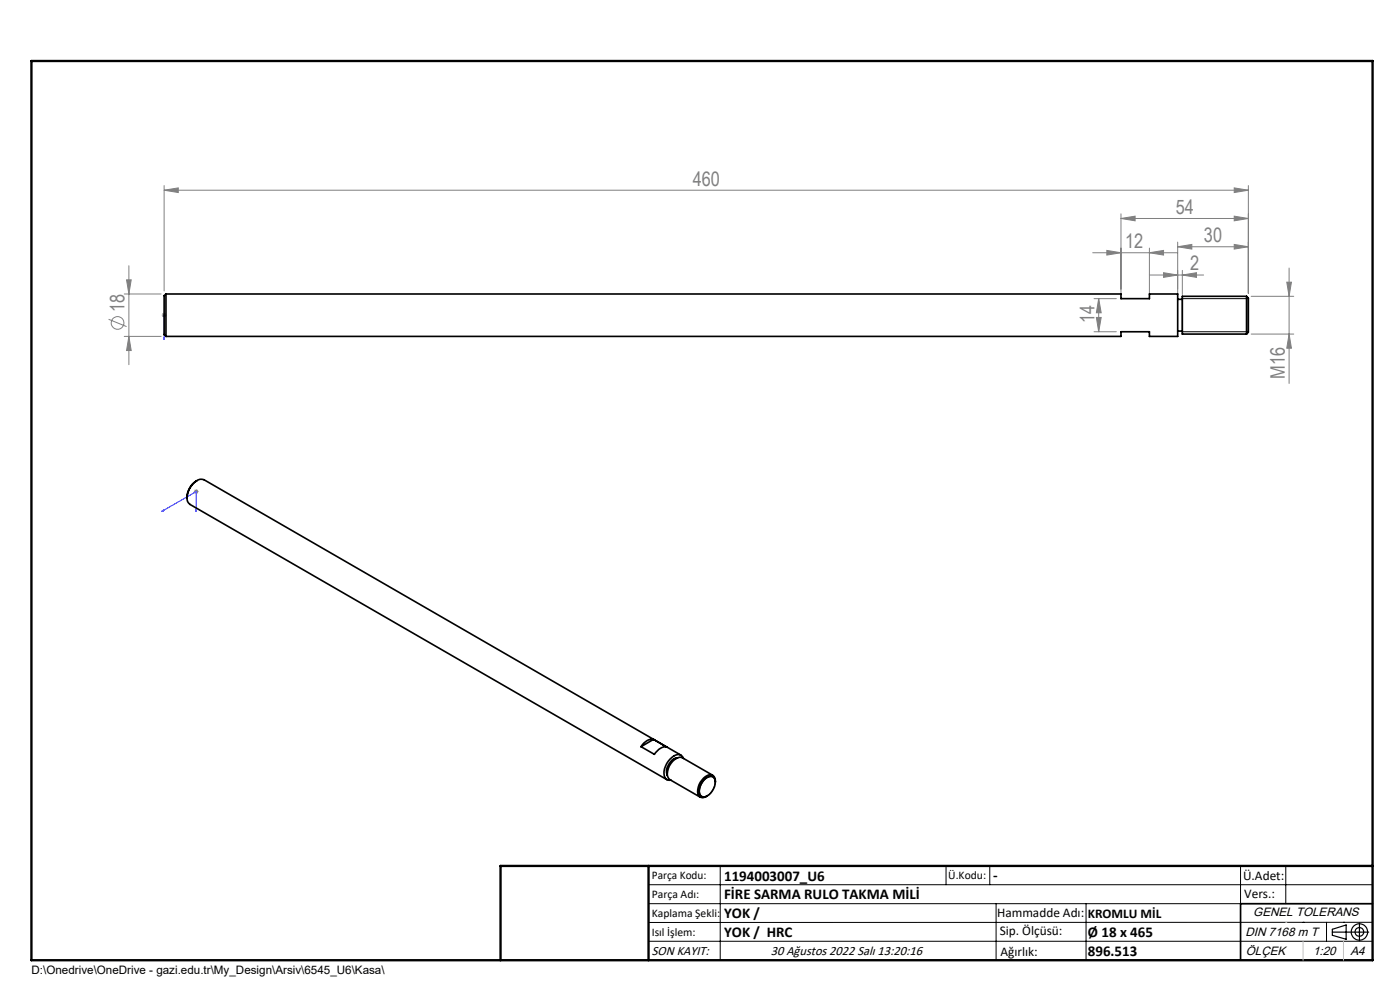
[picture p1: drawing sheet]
<svg xmlns="http://www.w3.org/2000/svg" width="297mm" height="210mm" viewBox="0 0 297 210" stroke-linecap="round" stroke-linejoin="round" font-family="sans-serif">
<g fill="none" stroke="#808080" stroke-width=".21">
<path d="M34.8 39.4v22.3M261.8 39.9l3 .4-3 .5zM264.8 39.4v22.8M26.8 59.4h1l-.5 3zM27.3 56.4v21M34.8 40.3l3-.4v.9zM34.8 40.3h230M231.8 53.6h18M234.8 53.1l3 .5-3 .5zM237.8 46.3l3-.4v.9zM237.8 45.4v17M237.8 46.3h27"/>
<path d="M243.8 53.6l3-.5v1zM243.8 52.6v9.8M243.8 58.3h11.5M246.8 57.8l3 .5-3 .5zM249.8 52.3l3-.5v1zM249.8 51.4v11.1M249.8 52.3h15M250.8 58.3l3-.5v1zM250.8 57.4v5.1M261.8 45.9l3 .4-3 .5zM261.8 51.8l3 .5-3 .5zM273 59.9h1l-.5 3z"/>
<path d="M273.5 56.9v24.4M23 67.7l3.8 1.6M26.4 71.4h7.8M26.4 62.4h7.8M27.3 71.4l.5 3h-1zM34.3 66.8h1M34.5 66.5l.7 .7M34.8 66.3v1M35.2 66.5l-.7 .7M232.1 63.4h4.7M232.1 70.4h4.7M232.6 67.3h1l-.5 3.1z"/>
<path d="M233.1 63.4v7M233.1 63.4l.5 2.9h-1zM265.4 62.9h9.1M265.4 70.9h9.1M273.5 70.9l.5 3h-1zM41.1 104.3h1M41.3 103.9l.7 .7M41.6 103.8v1M42 103.9l-.7 .7"/>
<circle cx="24.9" cy="68.5" r="1.34"/>
</g>
<g fill="none" stroke="#000" stroke-width=".21">
<path d="M250.8 70.4h14M250.8 63.4h14M149.3 165.6a1.54 1.54 0 0 1 2-.6 2.72 2.72 0 0 1-.9 3.5 1.1 1.1 0 0 1-1.1 .5 1.1 1.1 0 0 1-.9-.8l.2-1.3zM137.6 187.7h153.6M137.6 191.7h153.6M137.6 199.7h153.6M152.8 183.7v20M200.7 183.7v4M210 183.7v4M211.3 191.7v12M230.4 191.7v12M263.2 183.7v20"/>
<path d="M272.8 183.7v8M276.4 195.6h.1M281.4 195.6v4.1M285 195.6h.1M291.2 195.6l-153.6 .1"/>
</g>
<g fill="none" stroke="#000" stroke-width=".25">
<path d="M250.8 62.9v8M282.6 197.7h7.8M282.6 197.1l3-.9v3l-3-.8zM288.4 195.8v3.8M106.2 203.7h185"/>
<circle cx="288.4" cy="197.7" r="1.74"/>
<circle cx="288.4" cy="197.7" r=".93"/>
</g>
<path d="M34.8 72v-.5v.5M34.8 66.7v.3zM34.8 66.8h.1M34.8 66.8v5.2M34.3 108.5l.4-.3v.2zM34.3 108.5l7.3-4.2v4.2M41.5 108.2l.2-.2-.1 .5z" fill="none" stroke="#00f" stroke-width=".21"/>
<path d="M291.2 191.7h-28v12" fill="none" stroke="#000" stroke-width=".35"/>
<path d="M6.7 12.9h284.5v190.8h-284.5zM137.6 183.7v20M291.2 183.7h-185v20" fill="none" stroke="#000" stroke-width=".5"/>
<path d="M276.4 199.7v4M285 199.7v4" fill="none" stroke="#c0c0c0" stroke-width=".21"/>
<path d="M272.8 195.6h.1" fill="none" stroke="#c0c0c0" stroke-width=".25"/>
<g fill="#00f">
<path d="M34.8 71.5v.5zM34.8 66.7v.3z"/>
<path d="M41.5 108.2l.1 .3 .1-.5zM34.3 108.5l.4-.1v-.2z"/>
</g>
<g fill="#808080">
<path d="M250.8 58.3l3-.5v1zM246.8 57.8l3 .5-3 .5z"/>
<path d="M27.3 71.4l.5 3h-1zM26.8 59.4h1l-.5 3z"/>
<path d="M233.1 63.4l.5 2.9h-1zM232.6 67.3h1l-.5 3.1zM273 59.9h1l-.5 3zM273.5 70.9l.5 3h-1z"/>
<path d="M34.8 40.3l3-.4v.9zM261.8 39.9l3 .4-3 .5zM234.8 53.1l3 .5-3 .5zM243.8 53.6l3-.5v1zM237.8 46.3l3-.4v.9zM261.8 45.9l3 .4-3 .5zM249.8 52.3l3-.5v1zM261.8 51.8l3 .5-3 .5z"/>
</g>
<g fill="none" stroke="#000" stroke-width=".35">
<path d="M35.2 62.4h202.6v1h6v-1h6v9h-6v-1h-6v1h-202.6M35.2 62.4v9M35.2 62.4a.95 .95 0 0 0-.4 1.1v6.7a.95 .95 0 0 0 .4 1.2M249.8 63.5h1M249.8 70.2h1M264.4 62.9a.95 .95 0 0 1 .4 1.1v5.7a.99 .99 0 0 1-.4 1.2M264.4 62.9v8M264.4 62.9h-13.6v8h13.6M41.8 101.9a4.2 4.2 0 0 0-2.1 3.7M138.6 156.8a2.7 2.7 0 0 0-2.6 1.6M138.6 156.8l2.9 1.7a2.66 2.66 0 0 0-2.7 1.5l-2.8-1.6M138.6 156.8l-2.6 1.6"/>
<path d="M143.8 160.8a2.97 2.97 0 0 0-2.2 3.7M144.5 160.2l-101.3-58.5a2.23 2.23 0 0 0-2.4 1.1 3.6 3.6 0 0 0-.8 3.9l101.5 58.7M145 160.9v-.1a1.25 1.25 0 0 0-2-.5 4.2 4.2 0 0 0-1.9 4.7 1.06 1.06 0 0 0 1.2 .5M149.3 165.5l.3-.3a1.14 1.14 0 0 1 1.2-.5 1.14 1.14 0 0 1 .9 .8 3.3 3.3 0 0 1-2.4 3.6 1.21 1.21 0 0 1-.9-1.7l.3-1zM151.2 164.5l-6.4-3.7a2.08 2.08 0 0 0-2.5 1.2 2.56 2.56 0 0 0-.2 3.4l6.4 3.7M151.8 165.9a1.23 1.23 0 0 0-.6-1.4 1.23 1.23 0 0 0-1.6 .2 3.7 3.7 0 0 0-1.4 4.1 1.2 1.2 0 0 0 1.8 0"/>
</g>
<g font-size="4.2" fill="#808080">
<text x="146.9" y="39.4">460</text>
<text x="249.4" y="45.4">54</text>
<text x="238.7" y="52.7">12</text>
<text x="255.4" y="51.4">30</text>
<text x="252.5" y="57.4">2</text>
<text x="26.4" y="66.3" transform="rotate(-90 26.4 66.3)">18</text>
<text x="232.2" y="68.5" transform="rotate(-90 232.2 68.5)">14</text>
<text x="272.5" y="80.3" transform="rotate(-90 272.5 80.3)">M16</text>
</g>
<g font-size="3.2">
<text x="153.6" y="186.8">1194003007_U6</text>
<text x="153.6" y="190.8">FİRE SARMA RULO TAKMA MİLİ</text>
<text x="210.7" y="186.6">-</text>
<text x="153.6" y="194.8">YOK /</text>
<text x="153.6" y="198.8">YOK / HRC</text>
<text x="230.8" y="198.7">Ø 18 x 465</text>
<text x="230.8" y="202.8">896.513</text>
</g>
<g font-size="2.8">
<text x="263.7" y="186.7">Ü.Adet:</text>
<text x="263.9" y="190.5">Vers.:</text>
<text x="211.5" y="194.5">Hammadde Adı:</text>
<text x="230.8" y="194.7">KROMLU MİL</text>
<text x="138.3" y="202.6">SON KAYIT:</text>
<text x="163.5" y="202.6">30 Ağustos 2022 Salı 13:20:16</text>
<text x="212.1" y="198.4">Sip. Ölçüsü:</text>
<text x="212.2" y="202.7">Ağırlık:</text>
</g>
<g font-size="2.6">
<text x="265.9" y="194.4">GENEL TOLERANS</text>
<text x="264.2" y="198.5">DIN 7168 m T</text>
<text x="264.3" y="202.6">ÖLÇEK</text>
<text x="278.5" y="202.6">1:20</text>
<text x="286.5" y="202.6">A4</text>
</g>
<g font-size="2.5">
<text x="138.3" y="186.4">Parça Kodu:</text>
<text x="138.3" y="190.5">Parça Adı:</text>
<text x="201.2" y="186.5">Ü.Kodu:</text>
<text x="138.3" y="194.5">Kaplama Şekli:</text>
<text x="138.3" y="198.6">Isıl İşlem:</text>
<text x="6.7" y="206.7">D:\Onedrive\OneDrive - gazi.edu.tr\My_Design\Arsiv\6545_U6\Kasa\</text>
</g>
</svg>
